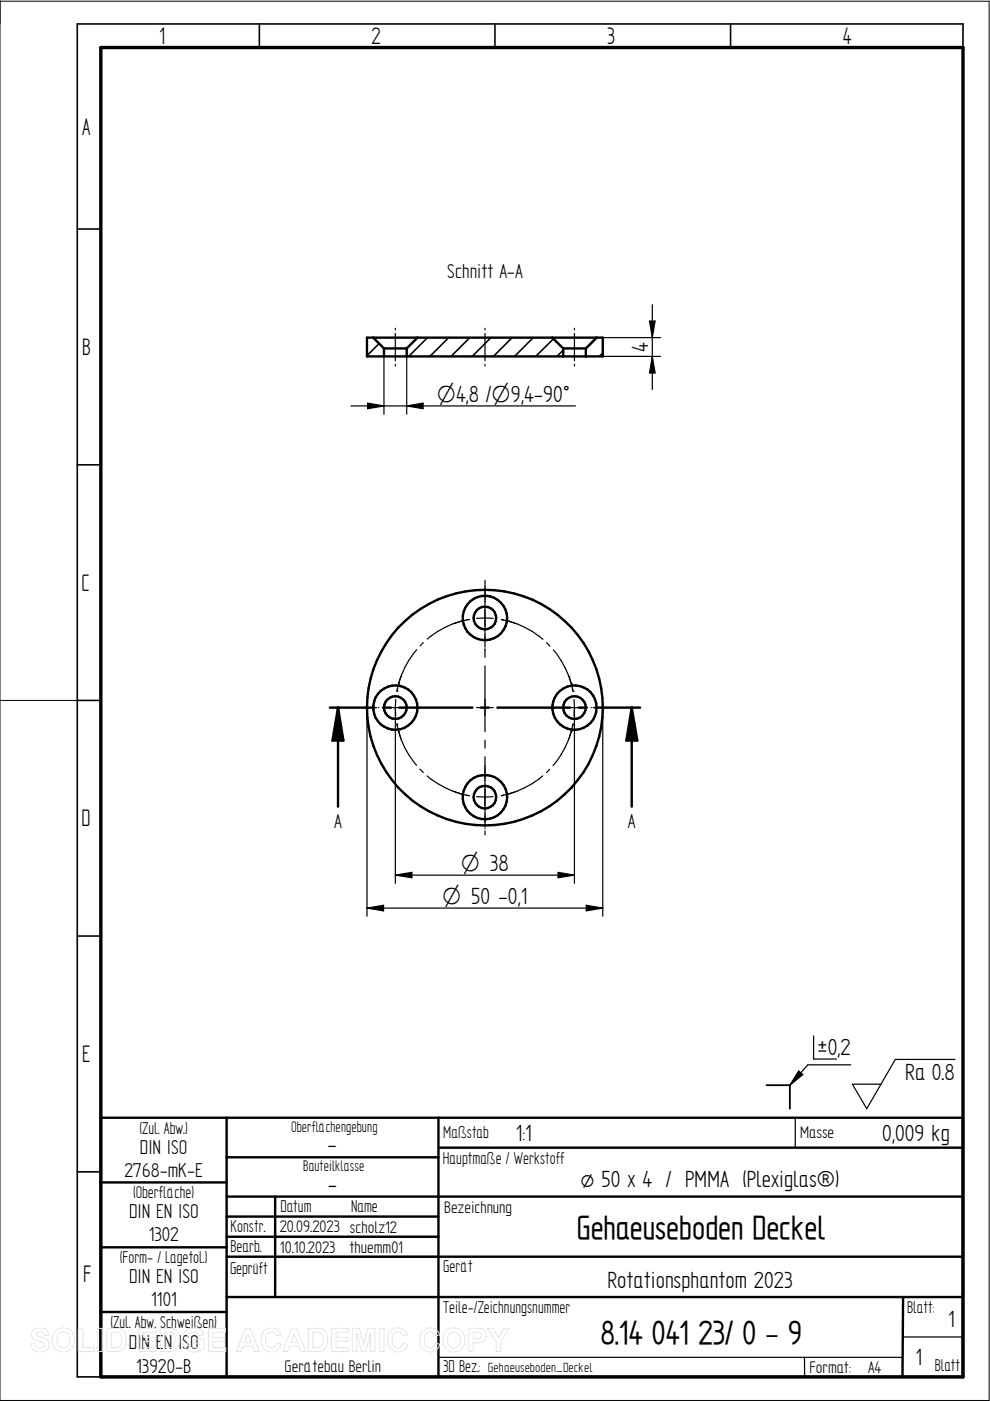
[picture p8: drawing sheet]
<svg xmlns="http://www.w3.org/2000/svg" width="210mm" height="297mm" viewBox="0 0 210 297" stroke-linecap="round" stroke-linejoin="round" font-family="sans-serif">
<path d="M0 .1v296.8h209.7v-296.6h-209.7M0 148.5h16.4" fill="none" stroke="#000" stroke-width=".21"/>
<g fill="none" stroke="#000" stroke-width=".34">
<path d="M55 5.1v5M104.9 5.1v5M154.9 5.1v5M204.2 10.1v-5h-187.8v286.8h5M16.4 48.6h5M80.4 72.9l-2.6 2.5M90.6 71.6l-3.9 4M95.1 71.6l-4 4M99.6 71.6l-4 4M104.1 71.6l-4 4M108.6 71.6l-4 4M113.1 71.6l-4 4"/>
<path d="M117.3 71.8l-3.7 3.8M119.4 74.3l-1.3 1.3M126.6 71.6l-2.4 2.4M127.8 74.8l-.8 .8M16.4 98.6h5M16.4 148.5h5M16.4 198.5h5M16.4 248.5h5M58.3 262.2h34.7M58.3 266.4h34.7"/>
</g>
<path d="M21.4 10.1h182.8v281.8h-182.8z" fill="none" stroke="#000" stroke-width=".72"/>
<g fill="none" stroke="#000" stroke-width=".51">
<path d="M77.8 71.6h50v4h-50zM79.1 71.6l2.3 2.3M81.4 73.9h4.8M81.4 73.9v1.7M86.2 73.9v1.7M88.5 71.6l-2.3 2.3M117.1 71.6l2.3 2.3M119.4 73.9h4.8M119.4 73.9v1.7M124.2 73.9v1.7M126.5 71.6l-2.3 2.3M69.9 150h9.5"/>
<path d="M71.7 150v21M71.7 150l1.1 7h-2.3zM81.2 150h1.7M84.7 150h15.5M101.9 150h1.7M105.5 150h15.4M122.7 150h1.7M126.2 150h9.5M133.9 150l1.2 7h-2.3zM133.9 150v21M21.4 237h182.8v54.9h-182.8zM48 237v54.9"/>
<path d="M93 237v54.9M21.4 250.7h26.6M48 253.7h45M48 245.4h45M48 257.9h45M58.3 253.7v21.3M93 243.3h111.2M93.1 253.7h111.1M21.4 264.5h26.6M21.4 278.2h26.6M48 275h45M48 266.4h156.2"/>
<path d="M48 262.2h45M93 275h111.2M191.5 275l-.2 16.9"/>
<circle cx="102.8" cy="131" r="2.4"/>
<circle cx="102.8" cy="131" r="4.7"/>
<circle cx="83.8" cy="150" r="4.7"/>
<circle cx="83.8" cy="150" r="2.4"/>
<circle cx="102.8" cy="150" r="25"/>
<circle cx="121.8" cy="150" r="4.7"/>
<circle cx="121.8" cy="150" r="2.4"/>
<circle cx="102.8" cy="169" r="2.4"/>
<circle cx="102.8" cy="169" r="4.7"/>
</g>
<g fill="none" stroke="#000" stroke-width=".25">
<path d="M81.4 75.6v12.2M83.8 69.6v.3M83.8 70.7v5.8M83.8 77.3v.3M86.2 75.6v12.2M102.8 69.6v.3M102.8 70.7v5.8M102.8 77.3v.3M121.8 69.6v.3M121.8 70.7v5.8M121.8 77.3v.3M127.8 71.6h12.2"/>
<path d="M127.8 75.6h12.2M137.7 68.1h1.2l-.6 3.5zM138.3 75.6l.6 3.5h-1.2zM138.3 64.6v18M74.4 86.1h47.6M77.9 85.5l3.5 .6-3.5 .6zM86.2 86.1l3.5-.6v1.2zM88.3 137.8a18.6 18.6 0 0 0-3.8 7.2M89.7 136.2l-.6 .7M96.3 132.2h.1M97.6 131.8l-1.1 .3M97.8 131.7h.1"/>
<path d="M97.8 131.7a18.4 18.4 0 0 0-7.2 3.8M99.1 131.4l-1.1 .3M99.4 131.4h.1M99.4 131.4h-.5M101 131.1h3.6M102.8 123v14.2M102.8 137.6v1.8M106.3 131.4h.1M106.3 131.4l.5 .1M106.5 131.4l1.1 .3M107.8 131.7h.1M107.9 131.7h.1"/>
<path d="M107.9 131.7a19.4 19.4 0 0 1 7.2 3.9M108.1 131.8l1 .3M109.3 132.2h.1M115.9 136.3l.7 .7M117.3 137.8a18.4 18.4 0 0 1 3.8 7.2M77.1 150h.2M77.6 150h2.3M77.8 150v44.3M80.2 150h.1M82.1 150h3.5M83.8 150l.1 1.8M83.8 150v37.3"/>
<path d="M83.9 148.3l-.1 1.7M84.2 153.5h.1M84.2 146.6h.1M84.2 153.5v.5M84.2 153.7l.3 1.1M84.2 146v.6M84.5 145.2l-.3 1.1M84.5 155.1h.1M84.5 145h.1M84.5 155a18.4 18.4 0 0 0 3.8 7.3M84.5 155v.1M84.6 155.3l.3 1"/>
<path d="M84.9 143.7l-.3 1.1M85 143.5h.1M85 156.5v.1M87.3 150h.1M87.8 150h2.2M90.4 150h.1M101 150h3.6M102.8 141.2v14M102.8 156.9v1.7M115.1 150h.2M115.6 150h2.3M118.2 150h.1"/>
<path d="M120.1 150h3.5M120.6 143.5h.1M120.6 156.5v.1M120.7 143.7l.4 1.1M121.1 155.3l-.4 1M121.1 145h.1M121.1 155.1h.1M121.1 155.1a18.6 18.6 0 0 1-3.8 7.2M121.2 145h.1M121.2 155l-.1 .1M121.2 145.2l.3 1.1M121.4 146.1l.1 .5"/>
<path d="M121.5 153.7l-.3 1.1M121.5 146.6h.1M121.5 153.5h.1M121.5 153.5l-.1 .5M121.7 148.3l.1 1.7M121.8 150l-.1 1.8M121.8 150v37.3M125.3 150h.1M125.7 150h2.3M127.8 150v44.3M128.4 150h.1M89 163.1l.7 .7"/>
<path d="M90.6 164.5a19.2 19.2 0 0 0 7.2 3.8M96.3 167.9h.1M96.5 167.9l1.1 .4M97.8 168.3h.1M97.8 168.4h.1M98 168.4l1.1 .3M98.8 168.6l.6 .1M99.4 168.7h.1M101 168.9h3.6M102.8 160.4v14.8M102.8 175.6v.1M102.8 176.2v.8"/>
<path d="M106.3 168.7h.1M106.8 168.6l-.5 .1M107.6 168.4l-1.1 .3M107.9 168.3h.1M107.9 168.3l-.1 .1M109.1 167.9l-1 .4M109.3 167.9h.1M115.1 164.5a19.2 19.2 0 0 1-7.3 3.8M116.5 163.1l-.6 .7M77.8 192.5l3.5-.6v1.2zM77.8 192.5h50M83.8 185.5l3.5-.5v1.1z"/>
<path d="M83.8 185.5h38M118.3 185l3.5 .5-3.5 .6zM124.3 191.9l3.5 .6-3.5 .6zM172.5 219.6v4.9h4.9M168.6 237v6.3M169.3 227.1l.9 .7-2.7 2.3zM180.4 225.8h-9.1l-3.8 4.3M202.5 224.6h-12.7l-6 10.5-3.1-5.2h6.1M93 287.8h98.4M170.6 287.8v4.1M191.5 283.5h12.7"/>
</g>
<path d="M162.5 230.1h5v5" fill="none" stroke="#000" stroke-width=".38"/>
<path d="M137.7 68.1h1.2l-.6 3.5zM138.3 75.6l.6 3.5h-1.2zM77.9 85.5l3.5 .6-3.5 .6zM86.2 86.1l3.5-.6v1.2zM71.7 150l1.1 7h-2.3zM133.9 150l1.2 7h-2.3zM77.8 192.5l3.5-.6v1.2zM83.8 185.5l3.5-.5v1.1zM118.3 185l3.5 .5-3.5 .6zM124.3 191.9l3.5 .6-3.5 .6zM169.3 227.1l.9 .7-2.7 2.3z" fill="#000"/>
<g fill="none" stroke="#e6e6e6" stroke-width=".21">
<path d="M7 282a2.33 2.33 0 0 1 3 .2l.3 .9h-.9a.91 .91 0 0 0-.8-.7 .91 .91 0 0 0-.9 .5l.1 .3 .5 .2a2.12 2.12 0 0 1 2.1 1.4 1.76 1.76 0 0 1-2.3 1.8l-.8-.2-.6-.7-.2-.8h1a1.05 1.05 0 0 0 .9 .9 1.05 1.05 0 0 0 1.1-.7 1.7 1.7 0 0 0-1.6-.8 1.39 1.39 0 0 1-.9-2.3zM11.7 282.2a2.47 2.47 0 0 1 3.1-.2 2.47 2.47 0 0 1 .9 3 2.4 2.4 0 0 1-3.1 1.5 2.4 2.4 0 0 1-1.5-3.1zM12.4 282.8a1.39 1.39 0 0 1 1.7-.3 1.39 1.39 0 0 1 .7 1.6 1.41 1.41 0 0 1-1.4 1.7 1.41 1.41 0 0 1-1.3-1.7l.1-.8zM16.6 281.7h1v4h2.4v.9h-3.4zM20.7 281.6h1v5h-1zM22.6 281.6h1.8a2.2 2.2 0 0 1 2.3 2.8 2.05 2.05 0 0 1-2.2 2.2h-1.9zM23.6 282.5a1.8 1.8 0 0 1 2 .5 2.03 2.03 0 0 1-.5 2.6l-1.5 .1zM29.5 281.6h3.6v.9h-2.7v1h2.5v.9h-2.5v1.3h2.7v.9h-3.6zM34 281.6h1.8a2.2 2.2 0 0 1 2.3 2.8 2.05 2.05 0 0 1-2.3 2.2h-1.8zM35 282.5a1.8 1.8 0 0 1 1.9 .5 2.03 2.03 0 0 1-.4 2.6l-1.5 .1zM39.4 282.2a2.56 2.56 0 0 1 3.6 .2l.2 .6-1 .2a1.36 1.36 0 0 0-1.6-.7 1.36 1.36 0 0 0-.9 1.5 1.55 1.55 0 0 0 .8 1.7 1.55 1.55 0 0 0 1.8-.3v-.6h-1.2v-.9h2.2v2a2.7 2.7 0 0 1-4.5-1.2 2.79 2.79 0 0 1 .6-2.5zM44.2 281.6h3.6v.9h-2.6v1h2.4v.9h-2.4v1.3h2.7v.9h-3.7z"/>
<path d="M52 281.6h1l2 5h-1l-.4-1.1h-2l-.5 1.1h-1zM52.5 282.8l.7 1.8h-1.3zM55.9 282.2a2.15 2.15 0 0 1 3.7 .8l-1 .2a1.24 1.24 0 0 0-1.5-.7 1.24 1.24 0 0 0-.8 1.6 1.25 1.25 0 0 0 .5 1.5 1.25 1.25 0 0 0 1.6-.3l.3-.6 .9 .3a2.19 2.19 0 0 1-2.5 1.6 2.19 2.19 0 0 1-1.8-2.5l.1-.9zM61.8 281.6h1.1l2 5h-1.1l-.4-1.1h-2l-.4 1.1h-1.1zM62.4 282.8l.6 1.8h-1.3zM65.4 281.6h1.7a2.2 2.2 0 0 1 2.4 2.8 2.05 2.05 0 0 1-2.3 2.2h-1.8zM66.3 282.5a1.8 1.8 0 0 1 2 .5 2.03 2.03 0 0 1-.5 2.6l-1.5 .1zM70.3 281.6h3.6v.9h-2.7v1h2.5v.9h-2.5v1.3h2.8v.9h-3.7zM74.7 281.6h1.5l.9 3.4 .9-3.4h1.5v5h-.9l-.1-3.9-.9 3.9h-1l-1-3.9v3.9h-.9zM80.4 281.6h1v5h-1zM82.8 282.2a2.15 2.15 0 0 1 3.6 .8l-.9 .2a1.24 1.24 0 0 0-1.6-.7 1.24 1.24 0 0 0-.8 1.6 1.25 1.25 0 0 0 .6 1.5 1.25 1.25 0 0 0 1.6-.3l.2-.6 .9 .3a2.19 2.19 0 0 1-2.5 1.6 2.19 2.19 0 0 1-1.7-2.5l.1-.9zM89.6 282.2a2.15 2.15 0 0 1 3.6 .8l-.9 .2a1.24 1.24 0 0 0-1.6-.7 1.24 1.24 0 0 0-.7 1.6 1.25 1.25 0 0 0 .5 1.5 1.25 1.25 0 0 0 1.6-.3l.2-.6 1 .3a2.19 2.19 0 0 1-2.6 1.6 2.19 2.19 0 0 1-1.7-2.5l.1-.9z"/>
<path d="M94.5 282.2a2.47 2.47 0 0 1 3.1-.2 2.47 2.47 0 0 1 .9 3 2.4 2.4 0 0 1-3.1 1.5 2.4 2.4 0 0 1-1.5-3.1zM95.2 282.8a1.39 1.39 0 0 1 1.7-.3 1.39 1.39 0 0 1 .7 1.6 1.41 1.41 0 0 1-1.4 1.7 1.41 1.41 0 0 1-1.3-1.7l.1-.8zM99.4 281.6h1.6a1.58 1.58 0 0 1 2 .8 1.58 1.58 0 0 1-.6 2.1l-.8 .2h-1.2v1.9h-1zM100.4 282.5h.4a.87 .87 0 0 1 1.3 .8l-.4 .5h-1.3zM103.4 281.6h1.1l1.2 2 1.1-2h1.1l-1.7 2.9v2.1h-1v-2.1z"/>
</g>
<g font-size="7.9">
<text x="122.3" y="262.7">Gehaeuseboden Deckel</text>
<text x="127.3" y="284.9">8.14 041 23/ 0 - 9</text>
</g>
<g font-size="5.7">
<text x="33.8" y="9.3">1</text>
<text x="78.8" y="9.3">2</text>
<text x="128.7" y="9.3">3</text>
<text x="178.7" y="9.3">4</text>
<text x="17.4" y="28.5">A</text>
<text x="17.4" y="75.3">B</text>
<text x="17.3" y="125.2">C</text>
<text x="17.3" y="175.2">D</text>
<text x="17.4" y="225.2">E</text>
<text x="17.6" y="271.9">F</text>
</g>
<g font-size="5.6">
<text x="137.4" y="74.6" transform="rotate(-90 137.4 74.6)">4</text>
<text x="173.4" y="223.6">±0,2</text>
<text x="191.9" y="229">Ra 0.8</text>
<text x="69.4" y="244.2">-</text>
<text x="109.3" y="241.9">1:1</text>
<text x="187.1" y="241.9">0,009 kg</text>
<text x="123.1" y="251.8">ø 50 x 4 / PMMA (Plexiglas®)</text>
<text x="69.5" y="252.8">-</text>
<text x="128.8" y="273">Rotationsphantom 2023</text>
<text x="201" y="281.3">1</text>
<text x="194.1" y="289.5">1</text>
</g>
<g font-size="5.4">
<text x="92.7" y="85.2">O4,8 /O9,4-90°</text>
<text x="97.7" y="184.7">O 38</text>
<text x="93.8" y="191.6">O 50 -0,1</text>
</g>
<g font-size="4.8">
<text x="94.8" y="58.8">Schnitt A-A</text>
<text x="70.9" y="175.5">A</text>
<text x="133.1" y="175.5">A</text>
<text x="29.7" y="244.7">DIN ISO</text>
<text x="26.4" y="249.6">2768-mK-E</text>
<text x="27.4" y="258.3">DIN EN ISO</text>
<text x="31.5" y="263.2">1302</text>
<text x="27.4" y="272">DIN EN ISO</text>
<text x="32" y="276.9">1101</text>
<text x="27.3" y="286.1">DIN EN ISO</text>
<text x="28.9" y="291">13920-B</text>
</g>
<g font-size="4.1">
<text x="29.5" y="240.5">(Zul. Abw.)</text>
<text x="94" y="241.3">Maßstab</text>
<text x="93.9" y="246.7">Hauptmaße / Werkstoff</text>
<text x="28.2" y="253.9">(Oberfläche)</text>
<text x="59.5" y="256.9">Datum</text>
<text x="74.5" y="257">Name</text>
<text x="48.9" y="261.3">Konstr.</text>
<text x="25.4" y="267.8">(Form- / Lagetol.)</text>
<text x="48.9" y="265.5">Bearb.</text>
<text x="94" y="269.7">Gerät</text>
<text x="48.8" y="270">Geprüft</text>
<text x="23.4" y="281.6">(Zul. Abw. Schweißen)</text>
<text x="94" y="278.3">Teile-/Zeichnungsnummer</text>
<text x="192.4" y="278.3">Blatt:</text>
<text x="94" y="291">3D Bez.:</text>
<text x="198.2" y="290.7">Blatt</text>
</g>
<g font-size="4">
<text x="169.6" y="241.3">Masse</text>
<text x="94.2" y="257.2">Bezeichnung</text>
<text x="59.3" y="261.3">20.09.2023 scholz12</text>
<text x="59.4" y="265.6">10.10.2023</text>
<text x="74.1" y="265.6">thuemm01</text>
<text x="60.3" y="290.9">Gerätebau Berlin</text>
<text x="171.6" y="291.1">Format:</text>
<text x="184.1" y="291">A4</text>
</g>
<g font-size="3.7">
<text x="61.7" y="239.9">Oberflächengebung</text>
<text x="64.3" y="248.3">Bauteilklasse</text>
</g>
<text font-size="3.2" x="103.4" y="290.8">Gehaeuseboden_Deckel</text>
</svg>
